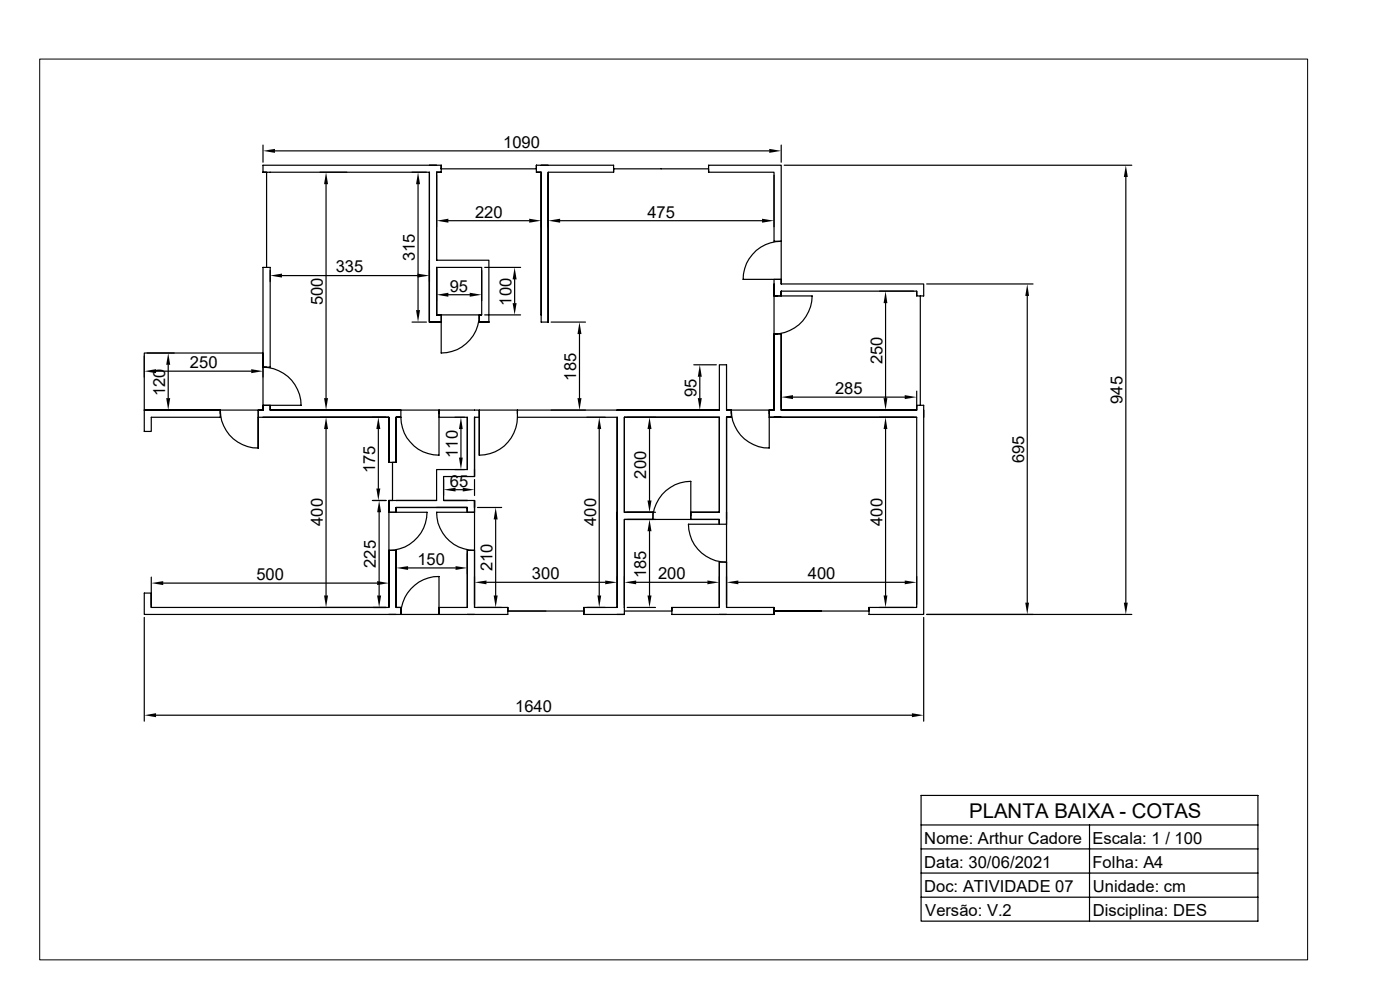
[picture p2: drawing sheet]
<svg xmlns="http://www.w3.org/2000/svg" width="297mm" height="210mm" viewBox="0 0 297 210" stroke-linecap="round" stroke-linejoin="round" font-family="sans-serif">
<g fill="none" stroke="#000" stroke-width=".25">
<path d="M55.8 30.8v3.6M58.3 32h104.9M67.9 36.5h5.7M69.2 39.1v45.4M87.4 36.5h3.1M88.7 39.1v26.7M91.1 36.5v31.8v-31.8h-35.3h.8v20.2M93.6 36.5h-1v18.7M93.6 35.1h-37.8v1.4M113.8 35.1h16.4v1.4v-.7h20.1v.7v-1.4h15.4v16.1M113.8 36.5h1v30.3M116.3 36.5v31.8"/>
<path d="M130.2 36.5h-13.9v31.8M150.3 36.5h13.9v14.7h1.5M164.2 37.2v10.9M165.7 30.8v3.6M166.4 35.1h73.7M238.8 37.5v90.3M59.8 58.5h28.8M92.6 55.2h11.1v13.1h-2v-1.5v.8M92.6 55.2v-18.7h1v-1.4v.7h20.2v-.7v1.4h1v31.8h1.5M95.1 46.8h17.2M102.2 57.4v6.4M102.8 56.7h7.6"/>
<path d="M109.2 59.3v5M118.8 46.8h42.9M160.4 53.1a8.2 8.2 0 0 1 5.3-1.9v8.1h-8.1a8 8 0 0 1 2.8-6.2zM165.7 59.3v.9M30.6 75.5v4.5M31.2 74.9h5.8M33.1 78.7h20.2M35.7 77.4v7.1M55.8 77.9v-3h-25.2v12.1h16.1M55.8 77.9a8.1 8.1 0 0 1 8.1 8.1h-8.1zM56.6 77.9h-.8h1.5v-21.2h-1.5v23.3M87.4 68.3h3.1"/>
<path d="M91.1 68.3h2.5zM93.6 66.8h8.1a8.1 8.1 0 0 1-8.1 8.1zM95.1 62.5h4.6M101.7 66.8h.5v-10.1h-9.6v10.1h1h-1v-10.1v10.1h1v1.5M101.7 66.8h.5M102.8 66.8h7.6M116.9 68.3h7.3M122.9 70.9v13.6M147.2 77.4h4.8M148.5 79.9v4.6M164.2 70.9v16.1h-1h1zM164.2 62.8h8.1a8.1 8.1 0 0 1-8.1 8.1z"/>
<path d="M165 62.8h-.8h1.5v-1v1v-1h28.8v1M165 70.9h-.8h1.5M165.7 70.9v16.1h28.8v-1M165.7 60.2h30.3v2.6h-1.5v-1M165.7 60.2v-.9h-1.5v3.5M165.7 70.9v16.1h28.8v-1h1.5v2.5M186.6 61.8h7.2M187.9 64.3v20.2M195.2 62.8v23.2M196.6 60.2h22.6M217.9 62.8v65M46.7 87h-16.1v4.5h1.5v-3h14.6v-1.5v.8"/>
<path d="M46.7 87a8 8 0 0 0 8.1 8M46.7 87h8.1v8v-6.5M54.8 88.5h27.7v9.6M55.8 86v1h-1h1M55.8 86h1.5v1h27.7M55.8 87h-1v1.5M55.8 88.5h26.7v9.6M55.8 86v1M57.3 86v1h27.7M69.2 91v35.3M80.3 91v12.6M82.5 98.1h1.5h-.7v8.1h-.8h10.1v-6.6h6.5"/>
<path d="M84 88.5v9.6v-9.6h1M84 88.5h1M85 87v1.5h-1M85 87h8.1v9.6a8 8 0 0 1-8.1-8.1M93.1 87.8v-.8v1.5h6v11.1M93.1 87h8.6v1.5h-1v12.6h-6.6v5.1h5M96.5 88.5h2.1M96.5 99.6h2.1M97.8 91v6.1M99.1 88.5v11.1M101.7 87v9.6v-9.6h50.9v-9.6h1.5v9.6h1.1M109.8 87.8v-.8v1.5h21.1"/>
<path d="M109.8 88.5a8.1 8.1 0 0 1-8.1 8.1M124.5 88.5h3.9M127.1 91v35.3M130.9 88.5v40.4h-7M130.9 88.5v40.4M137.8 91v15.2M154.1 88.5h1.1h-1.1v22.7h-1.5v-1M154.1 88.5v40.4M155.2 87h8v8a8 8 0 0 1-8-8zM155.2 87.8v-.8v1.5h-1.1M163.2 88.5h31.3v40.4h-10.1M163.2 87.8v-.8v1.5"/>
<path d="M163.2 88.5h31.3M168.2 84.2h23.7M187.9 91v35.3M194.5 83v3.4M196 87v43.3h-11.6v-1.4v.7h-20.2v.7v-1.4v.7h10.1M79 106.2h2.9M80.4 108.7v17.6M82.5 116.8v12.1h-50.4v-3.1M82.5 106.2v2.5h1.5M82.5 116.8v12.1M82.5 116.8h1.5M82.5 108.7h8.1a8.1 8.1 0 0 1-8.1 8.1z"/>
<path d="M84 116.8v12.1h1v1.4v-.7M84 116.8v12.1M92.6 108.7h8.1v8.1a8.1 8.1 0 0 1-8.1-8.1zM94.1 106.2h6.6v2.5h-1.6v-1M94.1 101.7v3.4M96.6 103.9h1.6M99.1 116.8v12.1h-6M99.1 107.7v1v-1h-15.1v1M99.1 116.8v12.1M99.1 107.7h-15.1v1M99.1 116.8h1.6M100.7 116.8v12.1h7"/>
<path d="M100.7 101.7v3.4M100.7 116.8v12.1M101.3 107.7h5.1M105.2 110.2v16.1M137.8 112.7v13.6M138.5 110.2h-6v18.7M139.1 108.7h-6.6v-20.2h20.1v20.2h-6h6v-20.2h-20.1v20.2h6v1.5M139.1 110.2h-6.6v20.1h-8.6M141.3 104.1a7.9 7.9 0 0 1 5.3-2v8.1h-8.1a8.1 8.1 0 0 1 2.8-6.1zM146.6 110.2h6v1M146.6 109.4v-.7v1.5M146.6 110.2h6"/>
<path d="M152.6 119.3v9.6h-10.1M152.6 110.2v1M152.6 119.3v9.6M152.6 119.3h1.5M152.6 111.2h-6.5a8.1 8.1 0 0 0 8 8.1M154.1 119.3v9.6h10.1M30.6 131v22M32.1 128.9v-3.1h-1.5v4.5h53.4M32.1 122.4v5.8M34.6 123.7h45.4M67.9 128.9h14M84 128.9h1z"/>
<path d="M85 130a8.1 8.1 0 0 1 8.1-7.7v8h-10.6M86.6 120.5h10M93.1 129.6v-.7v1.4h14.6v-1.4v.7h16.2v.7v-1.4v.7M101.3 128.9h5.1M103.2 123.5h25.2M107.7 129.6h8.1zM124.5 128.9h3.9M132.5 129.6h10v-.7v1.4h21.7M133.1 128.9h6M135 123.5h15.1M156.6 123.5h35.3M186.6 128.9h7.2"/>
<path d="M194.5 122.3v5.9M196 131v22M196.6 130.3h43.5M33.1 151.7h160.4M195.4 168.7h71.5v26.7h-71.5zM195.4 175h71.5M231.1 175v20.4M195.4 180.1h71.5M195.4 185.2h71.5M195.4 190.3h71.5"/>
</g>
<g fill="#000">
<path d="M55.8 32l2.5-.4v.8zM69.2 36.5l.4 2.6h-.9zM88.7 36.5l.4 2.6h-.8zM163.2 31.6l2.5 .4-2.5 .4zM238.8 35.1l.5 2.4h-.9zM57.3 58.5l2.5-.5v.9zM88.6 58l2.5 .5-2.5 .4zM92.6 46.8l2.5-.4v.8zM109.2 56.7l.4 2.6h-.8zM112.3 46.4l2.5 .4-2.5 .4zM116.3 46.8l2.5-.4v.8zM161.7 46.4l2.5 .4-2.5 .4z"/>
<path d="M30.6 78.7l2.5-.4v.9zM35.7 74.9l.4 2.5h-.8zM53.3 78.3l2.5 .4-2.5 .5zM88.3 65.8h.8l-.4 2.5zM92.6 62.5l2.5-.4v.8zM99.7 62.1l2.5 .4-2.5 .4zM108.8 64.3h.8l-.4 2.5zM122.9 68.3l.5 2.6h-.9zM148.5 77.4l.4 2.5h-.9zM187.9 61.8l.4 2.5h-.8zM217.9 60.2l.4 2.6h-.8zM35.3 84.5h.8l-.4 2.5z"/>
<path d="M68.7 84.5h.9l-.4 2.5zM69.2 88.5l.4 2.5h-.9zM80.3 88.5l.4 2.5h-.9zM97.4 97.1h.8l-.4 2.5zM97.8 88.5l.4 2.5h-.8zM122.5 84.5h.9l-.5 2.5zM127.1 88.5l.5 2.5h-.9zM137.8 88.5l.4 2.5h-.8zM148 84.5h.9l-.4 2.5zM165.7 84.2l2.5-.4v.9zM187.5 84.5h.8l-.4 2.5zM187.9 88.5l.4 2.5h-.8z"/>
<path d="M191.9 83.8l2.6 .4-2.6 .5zM79.8 103.6h.9l-.4 2.6zM80.4 106.2l.5 2.5h-.9zM94.1 103.9l2.5-.4v.8zM98.2 103.5l2.5 .4-2.5 .4zM105.2 107.7l.4 2.5h-.9zM137.8 110.2l.4 2.5h-.8zM137.4 106.2h.8l-.4 2.5zM32.1 123.7l2.5-.4v.8zM68.7 126.3h.9l-.4 2.6zM80 126.3h.9l-.5 2.6zM80 123.3l2.5 .4-2.5 .4z"/>
<path d="M84 120.5l2.6-.4v.8zM96.6 120.1l2.5 .4-2.5 .4zM100.7 123.5l2.5-.4v.9zM104.7 126.3h.9l-.4 2.6zM126.7 126.3h.9l-.5 2.6zM128.4 123.1l2.5 .4-2.5 .5zM132.5 123.5l2.5-.4v.9zM137.4 126.3h.8l-.4 2.6zM150.1 123.1l2.5 .4-2.5 .5zM154.1 123.5l2.5-.4v.9zM187.5 126.3h.8l-.4 2.6zM191.9 123.1l2.6 .4-2.6 .5z"/>
<path d="M217.5 127.8h.8l-.4 2.5zM238.4 127.8h.9l-.5 2.5zM30.6 151.7l2.5-.4v.8zM193.5 151.3l2.5 .4-2.5 .4z"/>
</g>
<path d="M8.4 12.5h269v191.1h-269z" fill="none" stroke="#000" stroke-width=".21"/>
<text font-size="4.3" x="205.6" y="173.6">PLANTA BAIXA - COTAS</text>
<g font-size="3.5">
<text x="106.7" y="31.3">1090</text>
<text x="100.8" y="46.1">220</text>
<text x="137.4" y="46.1">475</text>
<text x="71.2" y="57.8">335</text>
<text x="88" y="55.4" transform="rotate(-90 88 55.4)">315</text>
<text x="68.5" y="64.7" transform="rotate(-90 68.5 64.7)">500</text>
<text x="95.4" y="61.9">95</text>
<text x="108.5" y="64.8" transform="rotate(-90 108.5 64.8)">100</text>
<text x="187.2" y="77.3" transform="rotate(-90 187.2 77.3)">250</text>
<text x="35" y="84" transform="rotate(-90 35 84)">120</text>
<text x="40.3" y="78.1">250</text>
<text x="122.3" y="80.7" transform="rotate(-90 122.3 80.7)">185</text>
<text x="177.2" y="83.6">285</text>
<text x="147.8" y="84.2" transform="rotate(-90 147.8 84.2)">95</text>
<text x="238.2" y="85.6" transform="rotate(-90 238.2 85.6)">945</text>
<text x="79.6" y="100.4" transform="rotate(-90 79.6 100.4)">175</text>
<text x="97.1" y="97.1" transform="rotate(-90 97.1 97.1)">110</text>
<text x="137.1" y="101.5" transform="rotate(-90 137.1 101.5)">200</text>
<text x="217.3" y="98.3" transform="rotate(-90 217.3 98.3)">695</text>
<text x="95.5" y="103.2">65</text>
<text x="68.5" y="111.5" transform="rotate(-90 68.5 111.5)">400</text>
<text x="126.5" y="111.5" transform="rotate(-90 126.5 111.5)">400</text>
<text x="187.2" y="111.5" transform="rotate(-90 187.2 111.5)">400</text>
<text x="88.6" y="119.8">150</text>
<text x="54.4" y="123">500</text>
<text x="79.8" y="120.4" transform="rotate(-90 79.8 120.4)">225</text>
<text x="104.5" y="121.2" transform="rotate(-90 104.5 121.2)">210</text>
<text x="112.9" y="122.9">300</text>
<text x="137.1" y="122.6" transform="rotate(-90 137.1 122.6)">185</text>
<text x="139.6" y="122.9">200</text>
<text x="171.4" y="122.9">400</text>
<text x="109.3" y="151">1640</text>
<text x="196.1" y="179">Nome: Arthur Cadore</text>
<text x="231.8" y="179">Escala: 1 / 100</text>
<text x="196" y="184.1">Data: 30/06/2021</text>
<text x="231.8" y="184.1">Folha: A4</text>
<text x="196" y="189.2">Doc: ATIVIDADE 07</text>
<text x="231.8" y="189.2">Unidade: cm</text>
<text x="196.3" y="194.3">Versão: V.2</text>
<text x="231.8" y="194.3">Disciplina: DES</text>
</g>
</svg>
